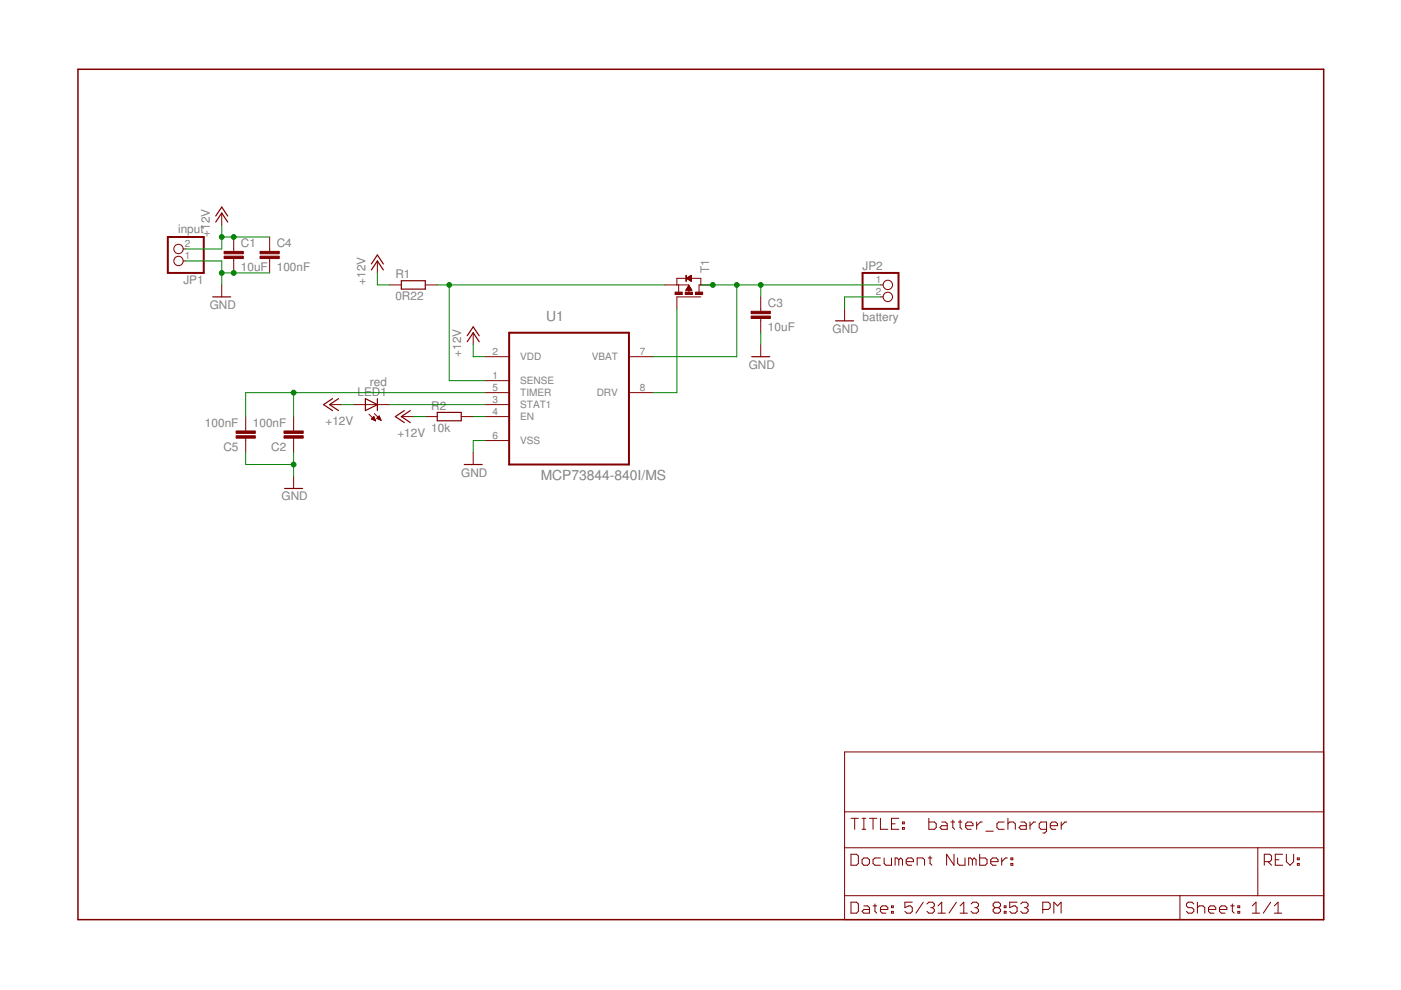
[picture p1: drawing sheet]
<svg xmlns="http://www.w3.org/2000/svg" width="297mm" height="210mm" viewBox="0 0 297 210" stroke-linecap="round" stroke-linejoin="round" font-family="sans-serif">
<path d="M16.5 14.7h264.1v180.3h-264.1z" fill="none" stroke="#800000" stroke-width=".32"/>
<g fill="none" stroke="#800000" stroke-width=".21">
<path d="M38.8 55.3h.6M38.8 52.8h.6M47 45.2v2.5M49.6 50.2v3.1M49.6 54.8v3.1M57.2 50.2v3.1M57.2 54.8v3.1M80 55.3v2.6M145.5 59h-2v1.4M145.5 59l1.1-.6v1.2zM145.6 59h1M145.6 59h3v1.4"/>
<path d="M145.7 59.1h.9M145.7 58.9h.9M145.8 59.2h.8M145.8 58.8h.8M145.9 59.2h.7M145.9 58.8h.7M146 59.3h.6M146 58.7h.6M146.2 59.4h.4M146.2 58.6h.4M146.3 59.5h.3M146.3 58.5h.3"/>
<path d="M146.4 59.5h.2M146.4 58.5h.2M146.5 59.6h.1M146.5 58.4h.1M47 60.4v2.5M82.5 60.4h2.6M90.2 60.4h2.5M100.3 70.5v2.6M102.9 75.6h5M133.3 75.6h5.1M141 60.4h5v1.7M143.9 60.4v1.5"/>
<path d="M145.5 61.5h1.1M145.5 61.4h1.1M145.5 61.3h1.1M145.6 61.3h.9M145.6 61.2h.9M145.7 61.1h.7M145.8 61h.5M145.8 60.9h.5M145.8 60.9h.4M145.9 60.8h.3M145.9 60.7h.3M146 60.6h.1"/>
<path d="M146 60.5l.7 1.1h-1.3zM148.6 62.9h-5.1v2.6M151.1 60.4h-2.9v1.5M161.3 62.9v3.1M161.3 67.5v3M161.3 73.1v2.5M179.1 65.5v2.5M186.7 62.9h.5M186.7 60.4h.5M52.1 88.3v3.1M52.1 92.9v3M62.3 88.3v3.1"/>
<path d="M62.3 92.9v3M69.9 85.8h2.5M75 85.8h7.5M78.2 87.8l1.4 1.4M78.7 88.8l.9 .4M78.7 88.8l.5-.5 .4 .9M78.8 88.9h.7M78.9 88.7h.5M79 88.6h.4M79 89h.5M79.1 88.5h.2M79.2 88.4h.1"/>
<path d="M79.3 89.1h.3M79.4 87.7l1.4 1.4M79.6 89.2h.1M79.9 88.7l.5-.5 .4 .9zM79.9 88.7h.7M80 88.6h.6M80.1 88.5h.4M80.2 88.9h.5M80.2 88.4h.3M80.4 88.2h.1M80.5 89h.2M80.8 89.1h.1"/>
<path d="M85.1 88.3h2.5M90.2 88.3h2.5M97.8 88.3h2.5M100.3 95.9v2.6M102.9 80.7h5M102.9 83.2h5M102.9 85.8h5M102.9 88.3h5M102.9 93.4h5M133.3 83.2h5.1M62.3 101v2.6M179.1 159.4h101.5v35.6h-101.5z"/>
<path d="M179.1 179.7h101.5M179.1 172.1h101.5M180.4 173.5h1.6M181.2 173.5v2.3M182.8 173.5h.8M182.8 175.8h.8M183.2 173.5v2.3M184.3 173.5h1.6M185.1 173.5v2.3M186.7 173.5v2.3h1.5M189 174.7h.8M190.6 173.5h-1.6v2.3h1.6"/>
<path d="M191.3 175.5h.4v.3h-.4zM191.3 174.3h.4v.4h-.4zM196.9 173.5v2.3h1.2l.4-.3v-.8l-.4-.4h-1.2M199.7 174.3h.7l.4 .4v1.1h-1.1l-.4-.3 .4-.4h1.1M201.6 174.3h.8M202 173.9v1.6l.4 .3M203.2 174.3h.8M203.6 173.9v1.6l.4 .3M204.7 175.1h1.6v-.4l-.4-.4h-.8l-.4 .4v.8l.4 .3h.8M207.1 174.3v1.5M208.2 174.3h-.3l-.8 .8M209 176.2h1.6"/>
<path d="M212.9 174.3h-1.1l-.4 .4v.8l.4 .3h1.1M213.7 174.7l.4-.4h.8l.4 .4v1.1M213.7 173.5v2.3M216.4 174.3h.8l.4 .4v1.1h-1.2l-.4-.3 .4-.4h1.2M218.4 174.3v1.5M219.5 174.3h-.3l-.8 .8M221.9 175.8h-1.2l-.4-.3v-.8l.4-.4h1.2v1.9l-.4 .4h-.4M222.7 175.1h1.5v-.4l-.4-.4h-.7l-.4 .4v.8l.4 .3h.7M225 174.3v1.5M226.2 174.3h-.4l-.8 .8M266.7 179.7v10.2M179.1 189.9h101.5"/>
<path d="M180.4 181.1h1.2l.4 .4v1.6l-.4 .4h-1.2zM180.4 191.3h1.2l.4 .4v1.5l-.4 .4h-1.2zM182.8 182.3l.4-.4h.7l.4 .4v.8l-.4 .4h-.7l-.4-.4zM183.2 192.1h.7l.4 .3v1.2h-1.1l-.4-.4 .4-.4h1.1M185.1 192.1h.8M185.5 191.7v1.5l.4 .4M186.7 192.8h1.5v-.4l-.4-.3h-.8l-.3 .3v.8l.3 .4h.8M186.7 181.9h-1.2l-.4 .4v.8l.4 .4h1.2M187.5 181.9v1.2l.3 .4h1.2v-1.6M189 193.2h.4v.4h-.4zM189 192.1h.4v.3h-.4zM190.6 182.3l-.4-.4h-.4v1.6"/>
<path d="M190.6 182.3l.4-.4 .3 .4v1.2M190.6 182.3v1.2M192.1 182.7h1.6v-.4l-.4-.4h-.8l-.4 .4v.8l.4 .4h.8M193.4 191.3h-1.5v1.1l.7-.3h.4l.4 .3v.8l-.4 .4h-.7l-.4-.4M194.5 183.5v-1.6h1.1l.4 .4v1.2M195.7 191.3l-1.5 2.3M196.5 191.7l.4-.4h.8l.4 .4v.4l-.4 .3M196.8 181.9h.8M197.2 181.5v1.6l.4 .4M197.3 192.4h.4M197.7 192.4l.4 .4v.4l-.4 .4h-.8l-.4-.4M198.9 193.6h1.5"/>
<path d="M198.9 192.1l.8-.8v2.3M202.3 181.1v2.4l-1.6-2.4v2.4M202.8 191.3l-1.6 2.3M203 181.9v1.2l.4 .4h1.2v-1.6M203.6 193.6h1.5M203.6 192.1l.7-.8v2.3M205.9 191.7l.4-.4h.8l.4 .4v.4l-.4 .3M206.2 182.3l-.4-.4h-.4v1.6M206.2 182.3v1.2M206.2 182.3l.3-.4 .4 .4v1.2M206.7 192.4h.4M207.1 192.4l.4 .4v.4l-.4 .4h-.8l-.4-.4"/>
<path d="M207.7 181.1v2.4h1.2l.4-.4v-.8l-.4-.4h-1.2M210.1 182.7h1.5v-.4l-.4-.4h-.8l-.3 .4v.8l.3 .4h.8M211 192.4l-.4 .4v.4l.4 .4h.7l.4-.4v-.4l-.4-.4M211 192.4l-.4-.3v-.4l.4-.4h.7l.4 .4v.4l-.4 .3M211 192.4h.7M212.4 181.9v1.6M212.9 193.2h.4v.4h-.4zM212.9 192.1h.4v.3h-.4zM213.6 181.9h-.4l-.8 .8M214.3 183.1h.4v.4h-.4zM214.3 181.9h.4v.4h-.4zM215.6 191.3h-1.5v1.1l.8-.3h.3l.4 .3v.8l-.4 .4h-.7l-.4-.4"/>
<path d="M216.4 191.7l.4-.4h.8l.4 .4v.4l-.4 .3M217.2 192.4h.4M217.6 192.4l.4 .4v.4l-.4 .4h-.8l-.4-.4M221.1 192.8h1.2l.4-.4v-.7l-.4-.4h-1.2v2.3M223.4 193.6v-2.3l.8 .8 .8-.8v2.3M250.2 189.9v5.1M253.1 191.7l-.4-.4h-.8l-.4 .4v.4l.4 .3h.8l.4 .4v.4l-.4 .4h-.8l-.4-.4M253.9 192.4l.4-.3h.8l.3 .3v1.2M253.9 191.3v2.3M256.2 192.8h1.6v-.4l-.4-.3h-.8l-.4 .3v.8l.4 .4h.8M258.6 192.8h1.5v-.4l-.4-.3h-.7l-.4 .3v.8l.4 .4h.7M260.9 192.1h.8"/>
<path d="M261.3 191.7v1.5l.4 .4M262.4 193.2h.4v.4h-.4zM262.4 192.1h.4v.3h-.4zM265.5 193.6h1.6M265.5 192.1l.8-.8v2.3M268.1 182.7h1.1l.4-.4v-.8l-.4-.4h-1.1v2.4M268.8 182.7l.8 .8M269.4 191.3l-1.6 2.3M270.2 193.6h1.5M270.2 192.1l.8-.8v2.3M270.4 182.3h.8M271.9 181.1h-1.5v2.4h1.5"/>
<path d="M272.7 181.1v1.6l.8 .8 .8-.8v-1.6M275.1 183.1h.4v.4h-.4zM275.1 181.9h.4v.4h-.4z"/>
<circle cx="37.8" cy="55.3" r=".99"/>
<circle cx="37.8" cy="52.8" r=".99"/>
<circle cx="188.2" cy="60.4" r=".99"/>
<circle cx="188.2" cy="62.9" r=".99"/>
</g>
<path d="M35.6 50.2h7.6v7.7h-7.6zM182.9 57.9h7.6v7.6h-7.6zM107.9 70.5h25.4v28h-25.4z" fill="none" stroke="#800000" stroke-width=".42"/>
<g fill="#800000" stroke="#800000" stroke-width=".21">
<path d="M147.4 61.9h1.6v.5h-1.6z"/>
<path d="M145.3 61.9h1.5v.5h-1.5z"/>
<path d="M143.1 61.9h1.6v.5h-1.6z"/>
<path d="M145.4 58.4h.1v1.2h-.1z"/>
<path d="M47.5 54.3h4.1v.5h-4.1z"/>
<path d="M47.5 53.3h4.1v.5h-4.1z"/>
<path d="M60.2 91.4h4.1v.5h-4.1z"/>
<path d="M60.2 92.4h4.1v.5h-4.1z"/>
<path d="M159.3 67h4v.5h-4z"/>
<path d="M159.3 66h4v.5h-4z"/>
<path d="M55.1 54.3h4.1v.5h-4.1z"/>
<path d="M55.1 53.3h4.1v.5h-4.1z"/>
<path d="M50.1 91.4h4v.5h-4z"/>
<path d="M50.1 92.4h4v.5h-4z"/>
</g>
<g fill="none" stroke="#800000" stroke-width=".25">
<path d="M45.7 47.1l1.3-1.9 1.3 1.9M45.7 45.8l1.3-1.9 1.3 1.9M78.7 57.2l1.3-1.9 1.3 1.9M78.7 56l1.3-1.9 1.3 1.9M85.1 59.5h5.1v1.8h-5.1zM45.1 62.9h3.8M99.1 72.5l1.2-2 1.3 2M99.1 71.2l1.2-1.9 1.3 1.9M159.4 75.6h3.8M177.2 68h3.8M70.5 84.5l-1.9 1.3 1.9 1.3M71.8 84.5l-1.9 1.3 1.9 1.3"/>
<path d="M77.5 84.5l2.5 1.3-2.5 1.3zM80 84.5v2.6M85.7 87.1l-1.9 1.2 1.9 1.3M87 87.1l-1.9 1.2 1.9 1.3M92.7 87.4h5.1v1.8h-5.1zM98.4 98.5h3.8M60.3 103.6h3.9"/>
</g>
<g fill="none" stroke="#008000" stroke-width=".21">
<path d="M39.4 55.3h7.6v5.1M47 47.7v5.1h-7.6M47 57.9h10.2M47 50.2h10.2M80 57.9v2.5h2.5M92.7 60.4h48.3M95.2 60.4v20.3h7.7M100.3 73.1v2.5h2.6M143.5 65.5v17.7h-5.1M148.6 60.4h38.1M156.2 60.4v15.2h-17.8M161.3 60.4v2.5"/>
<path d="M161.3 70.5v2.6M186.7 62.9h-7.6v2.6M52.1 95.9v2.6h10.2M62.3 83.2v5.1M62.3 95.9v5.1M72.4 85.8h2.6M82.5 85.8h20.4M87.6 88.3h2.6M100.3 88.3h2.6M102.9 93.4h-2.6v2.5M102.9 83.2h-50.8v5.1"/>
</g>
<g fill="#008000" stroke="#008000" stroke-width=".21">
<circle cx="47" cy="57.9" r=".51"/>
<circle cx="49.6" cy="57.9" r=".51"/>
<circle cx="62.3" cy="98.5" r=".51"/>
<circle cx="47" cy="50.2" r=".51"/>
<circle cx="49.6" cy="50.2" r=".51"/>
<circle cx="95.2" cy="60.4" r=".51"/>
<circle cx="161.3" cy="60.4" r=".51"/>
<circle cx="156.2" cy="60.4" r=".51"/>
<circle cx="151.1" cy="60.4" r=".51"/>
<circle cx="62.3" cy="83.2" r=".51"/>
</g>
<g font-size="2.9" fill="#808080">
<text x="115.8" y="68">U1</text>
<text x="114.6" y="101.7">MCP73844-840I/MS</text>
</g>
<g font-size="2.5" fill="#808080">
<text x="37.8" y="49.5">input</text>
<text x="44.5" y="50.2" transform="rotate(-90 44.5 50.2)">+12V</text>
<text x="51.1" y="52.4">C1</text>
<text x="58.7" y="52.4">C4</text>
<text x="51.1" y="57.5">10uF</text>
<text x="58.7" y="57.5">100nF</text>
<text x="83.8" y="58.9">R1</text>
<text x="150.4" y="57.9" transform="rotate(-90 150.4 57.9)">T1</text>
<text x="182.9" y="57.2">JP2</text>
<text x="38.9" y="60.3">JP1</text>
<text x="44.5" y="65.5">GND</text>
<text x="77.5" y="60.4" transform="rotate(-90 77.5 60.4)">+12V</text>
<text x="83.8" y="63.7">0R22</text>
<text x="162.8" y="65.1">C3</text>
<text x="162.8" y="70.2">10uF</text>
<text x="176.5" y="70.6">GND</text>
<text x="182.9" y="68">battery</text>
<text x="97.8" y="75.6" transform="rotate(-90 97.8 75.6)">+12V</text>
<text x="78.4" y="81.9">red</text>
<text x="158.7" y="78.2">GND</text>
<text x="75.8" y="84">LED1</text>
<text x="91.4" y="86.8">R2</text>
<text x="43.4" y="90.5">100nF</text>
<text x="47.4" y="95.6">C5</text>
<text x="53.6" y="90.5">100nF</text>
<text x="57.5" y="95.6">C2</text>
<text x="69" y="90.1">+12V</text>
<text x="84.3" y="92.7">+12V</text>
<text x="91.4" y="91.6">10k</text>
<text x="97.8" y="101">GND</text>
<text x="59.7" y="106.1">GND</text>
</g>
<g font-size="2.1" fill="#808080">
<text x="39.2" y="52.4">2</text>
<text x="39.2" y="55">1</text>
<text x="185.7" y="60">1</text>
<text x="185.7" y="62.6">2</text>
<text x="104.4" y="75.3">2</text>
<text x="110.3" y="76.4">VDD</text>
<text x="125.4" y="76.4">VBAT</text>
<text x="135.7" y="75.3">7</text>
<text x="104.4" y="80.4">1</text>
<text x="104.4" y="82.9">5</text>
<text x="110.3" y="81.5">SENSE</text>
<text x="135.7" y="82.9">8</text>
<text x="104.4" y="85.4">3</text>
<text x="104.4" y="88">4</text>
<text x="110.3" y="84">TIMER</text>
<text x="110.3" y="86.6">STAT1</text>
<text x="110.3" y="89.1">EN</text>
<text x="126.5" y="84">DRV</text>
<text x="104.4" y="93.1">6</text>
<text x="110.3" y="94.2">VSS</text>
</g>
</svg>
